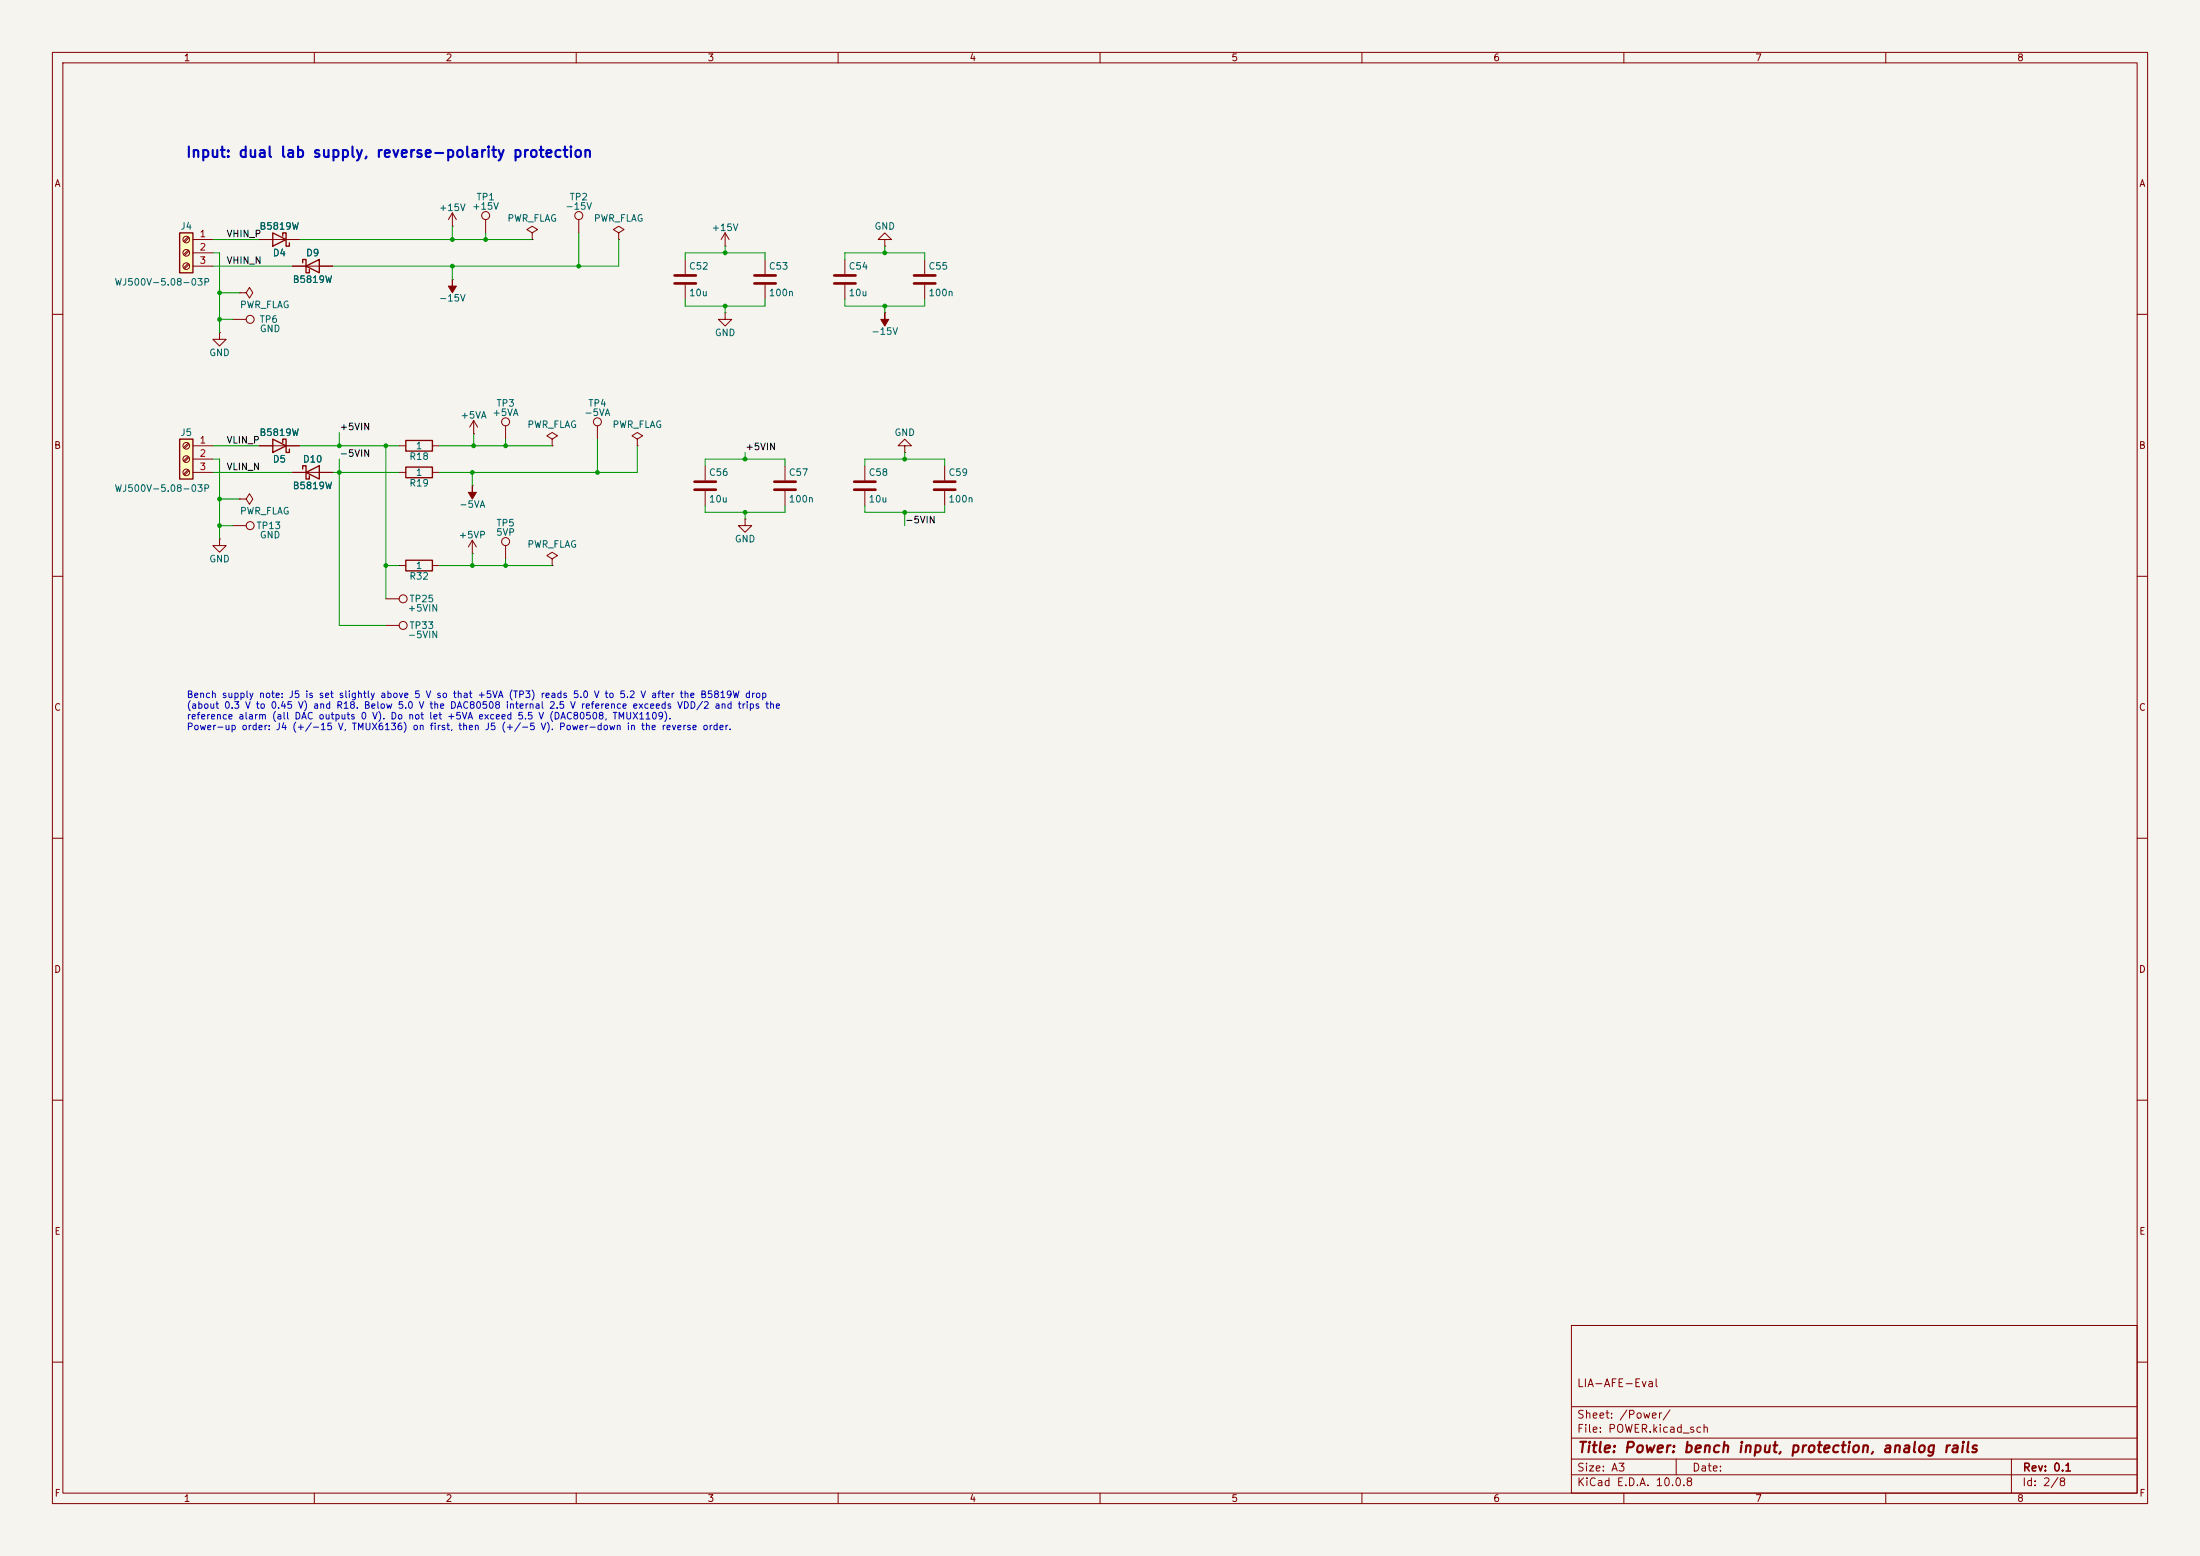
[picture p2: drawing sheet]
<svg xmlns="http://www.w3.org/2000/svg" width="420mm" height="297mm" viewBox="0 0 420 297" stroke-linecap="round" stroke-linejoin="round" font-family="sans-serif">
<path d="M0 0h420v297h-420z" fill="#f5f4ef" stroke="#f5f4ef" stroke-width=".19"/>
<g fill="none" stroke="#840000" stroke-width=".19">
<path d="M10 10h400v277h-400zM12 12h396v273h-396zM60 10v2M110 10v2M160 10v2M210 10v2M260 10v2M310 10v2M360 10v2M45.7 55.9h1.3l.6-1 .7 1-.7 1-.6-1M45.7 55.9h.1M49.5 45.7h7.6"/>
<path d="M55.9 50.8h7.6M86.4 53.3h.1M86.4 43.2h.1M86.4 40.6l-.8 1.3M86.4 40.6l.7 1.3M86.4 40.6v2.6M101.6 44.5l1-.7-1-.6-1 .6 1 .7v1.2M101.6 45.7h.1M118.1 44.5l-1-.7 1-.6 1 .6-1 .7v1.2M118.1 45.7h.1M130.8 49.5v2.8M130.8 54.4v2.8"/>
<path d="M138.4 59.7v1.3h1.3l-1.3 1.2-1.2-1.2h1.2M138.4 59.7h.1M138.4 47h.1M138.4 44.5l-.7 1.2M138.4 44.5l.8 1.2M138.4 44.5v2.5M146 49.5v2.8M146 54.4v2.8M161.3 49.5v2.8M161.3 54.4v2.8M168.9 59.7h.1M168.9 45.7h1.3l-1.3-1.2-1.3 1.2h1.3v1.3"/>
<path d="M168.9 47h.1M176.5 49.5v2.8M176.5 54.4v2.8M10 60h2M41.9 63.5v1.3h-1.3l1.3 1.2 1.3-1.2h-1.3M41.9 63.5h.1M44.4 61h2.6M408 60h2M45.7 95.3h1.3l.6-1.1 .7 1.1-.7 1-.6-1M45.7 95.3h.1M55.9 90.2h7.6M76.2 85.1h1.3"/>
<path d="M76.2 90.2h1.3M82.5 85.1h1.3M82.5 90.2h1.3M90.2 92.7h.1M90.4 82.8h.1M90.4 80.3l-.7 1.2M90.4 80.3l.8 1.2M90.4 80.3v2.5M96.5 81.3v2.5M105.4 83.8l1-.6-1-.6-1 .6 1 .6v1.3M105.4 85.1h.1M114 81.3v2.5"/>
<path d="M121.7 83.8l-1.1-.6 1.1-.6 1 .6-1 .6v1.3M121.7 85.1h.1M134.6 88.9v2.8M134.6 93.7v2.8M142.2 99.1v1.2h1.3l-1.3 1.3-1.2-1.3h1.2M142.2 99.1h.1M149.9 88.9v2.8M149.9 93.7v2.8M165.1 88.9v2.8M165.1 93.7v2.8M172.7 85.1h1.3l-1.3-1.3-1.3 1.3h1.3v1.3M172.7 86.4h.1"/>
<path d="M180.3 88.9v2.8M180.3 93.7v2.8M10 110h2M41.9 102.9v1.2h-1.3l1.3 1.3 1.3-1.3h-1.3M41.9 102.9h.1M44.4 100.3h2.6M73.7 114.3h2.5M73.7 119.4h2.5M76.2 108h1.3M82.5 108h1.3M90.2 105.7h.1M90.2 103.1l-.8 1.3"/>
<path d="M90.2 103.1l.7 1.3M90.2 103.1v2.6M96.5 104.1v2.6M105.4 106.7l1-.7-1-.6-1 .6 1 .7v1.3M105.4 108h.1M408 110h2M10 160h2M408 160h2M10 210h2M408 210h2M300 253h108v32h-108zM10 260h2"/>
<path d="M300 278.5h108M300 274.5h108M300 268.5h108M320 278.5v3M384 278.5v6.5M408 260h2M60 285v2M110 285v2M160 285v2M210 285v2M260 285v2M300 281.5h108"/>
<path d="M310 285v2M360 285v2"/>
<circle cx="47.8" cy="61" r=".76"/>
<circle cx="96.5" cy="80.5" r=".76"/>
<circle cx="114" cy="80.5" r=".76"/>
<circle cx="47.8" cy="100.3" r=".76"/>
<circle cx="77" cy="114.3" r=".76"/>
<circle cx="77" cy="119.4" r=".76"/>
<circle cx="96.5" cy="103.4" r=".76"/>
</g>
<g fill="none" stroke="#840000" stroke-width=".51">
<path d="M128.8 52.6h4M128.8 54.1h4M144 52.6h4.1M144 54.1h4.1M159.3 52.6h4M159.3 54.1h4M174.5 52.6h4.1M174.5 54.1h4.1M132.6 91.9h4.1M132.6 93.5h4.1M147.8 91.9h4.1M147.8 93.5h4.1"/>
<path d="M163.1 91.9h4M163.1 93.5h4M178.3 91.9h4.1M178.3 93.5h4.1"/>
</g>
<path d="M52.1 44.5l2.5 1.2-2.5 1.3zM54 45.1v-.6h.6v2.5h.6v-.6M57.8 50.2v-.7h.6v2.6h.7v-.7M58.4 50.8l2.6-1.3v2.6zM57.8 89.5v-.6h.6v2.5h.7v-.6M58.4 90.2l2.6-1.3v2.5zM77.5 84.1h5v2h-5zM77.5 89.2h5v2h-5zM77.5 106.9h5v2.1h-5z" fill="none" stroke="#840000" stroke-width=".25"/>
<g fill="#840000" stroke="#840000" stroke-width=".19">
<path d="M168.9 59.7v1.3h.8l-.8 1.2-.8-1.2h.8z"/>
<path d="M90.2 92.7v1.3h.7l-.7 1.3-.8-1.3h.8z"/>
<path d="M86.4 53.3v1.3h.7l-.7 1.3-.8-1.3h.8z"/>
</g>
<path d="M34.3 44.5h2.5v7.6h-2.5z" fill="#ffffc2"/>
<path d="M34.3 44.5h2.5v7.6h-2.5zM52.1 83.8l2.5 1.3-2.5 1.3zM54 84.5v-.7h.6v2.6h.6v-.7" fill="none" stroke="#840000" stroke-width=".25"/>
<g fill="none" stroke="#840000" stroke-width=".19">
<path d="M35.9 45.2l-.8 .9M35.9 47.8l-.8 .8M35.9 50.3l-.8 .8M36.1 45.4l-.9 .8M36.1 47.9l-.9 .9M36.1 50.5l-.9 .8M36.8 45.7h3.8M36.8 48.3h3.8M36.8 50.8h3.8M49.5 85.1h7.6"/>
<circle cx="35.6" cy="50.8" r=".63"/>
<circle cx="35.6" cy="48.3" r=".63"/>
<circle cx="35.6" cy="45.7" r=".63"/>
</g>
<path d="M34.3 83.8h2.5v7.6h-2.5z" fill="#ffffc2"/>
<path d="M34.3 83.8h2.5v7.6h-2.5z" fill="none" stroke="#840000" stroke-width=".25"/>
<g fill="none" stroke="#840000" stroke-width=".19">
<path d="M49.5 45.7h2.6M54.6 45.7h2.5M55.9 50.8h2.5M61 50.8h2.5M92.7 41.9v2.6M110.5 41.9v2.6M35.9 84.6l-.8 .8M35.9 87.1l-.8 .9M35.9 89.7l-.8 .8M36.1 84.8l-.9 .8M36.1 87.3l-.9 .8M36.1 89.8l-.9 .9"/>
<path d="M36.8 85.1h3.8M36.8 87.6h3.8M36.8 90.2h3.8M49.5 85.1h2.6M54.6 85.1h2.5M55.9 90.2h2.5M61 90.2h2.5"/>
<circle cx="92.7" cy="41.1" r=".76"/>
<circle cx="110.5" cy="41.1" r=".76"/>
<circle cx="35.6" cy="90.2" r=".63"/>
<circle cx="35.6" cy="85.1" r=".63"/>
<circle cx="35.6" cy="87.6" r=".63"/>
</g>
<g fill="none" stroke="#009600" stroke-width=".19">
<path d="M40.6 48.3h1.3v15.2M40.6 45.7h8.9M40.6 50.8h15.3M41.9 55.9h3.8M57.1 45.7h44.5M86.4 43.2v2.5M86.4 50.8v2.5M92.7 44.5v1.2M110.5 44.5v6.3M118.1 45.7v5.1h-54.6M130.8 57.2v1.2h15.2v-1.2M130.8 49.5v-1.2h15.2v1.2"/>
<path d="M138.4 47v1.3M138.4 58.4v1.3M161.3 49.5v-1.2h15.2v1.2M161.3 57.2v1.2h15.2v-1.2M168.9 47v1.3M168.9 58.4v1.3M41.9 61h2.5M40.6 87.6h1.3v15.3M40.6 90.2h15.3M40.6 85.1h8.9M41.9 95.3h3.8M57.1 85.1h19.1"/>
<path d="M63.5 90.2h12.7M64.8 82.6v2.5M64.8 87.6v31.8h8.9M73.7 85.1v29.2M83.8 85.1h21.6M90.2 90.2v2.5M90.4 82.8v2.3M96.5 83.8v1.3M114 83.8v6.4M121.7 85.1v5.1h-37.9M134.6 88.9v-1.3h15.3v1.3M134.6 96.5v1.3h15.3v-1.3"/>
<path d="M142.2 86.4v1.2M142.2 97.8v1.3M165.1 88.9v-1.3h15.2v1.3M165.1 96.5v1.3h15.2v-1.3M172.7 86.4v1.2M172.7 97.8v2.5M41.9 100.3h2.5M73.7 108h2.5M83.8 108h21.6M90.2 105.7v2.3M96.5 106.7v1.3"/>
</g>
<g fill="#009600">
<circle cx="41.9" cy="61" r=".46"/>
<circle cx="86.4" cy="45.7" r=".46"/>
<circle cx="92.7" cy="45.7" r=".46"/>
<circle cx="86.4" cy="50.8" r=".46"/>
<circle cx="41.9" cy="55.9" r=".46"/>
<circle cx="110.5" cy="50.8" r=".46"/>
<circle cx="142.2" cy="87.6" r=".46"/>
<circle cx="138.4" cy="58.4" r=".46"/>
<circle cx="142.2" cy="97.8" r=".46"/>
<circle cx="138.4" cy="48.3" r=".46"/>
<circle cx="73.7" cy="108" r=".46"/>
<circle cx="64.8" cy="90.2" r=".46"/>
<circle cx="73.7" cy="85.1" r=".46"/>
<circle cx="41.9" cy="100.3" r=".46"/>
<circle cx="41.9" cy="95.3" r=".46"/>
<circle cx="64.8" cy="85.1" r=".46"/>
<circle cx="168.9" cy="48.3" r=".46"/>
<circle cx="172.7" cy="97.8" r=".46"/>
<circle cx="168.9" cy="58.4" r=".46"/>
<circle cx="172.7" cy="87.6" r=".46"/>
<circle cx="96.5" cy="85.1" r=".46"/>
<circle cx="114" cy="90.2" r=".46"/>
<circle cx="90.2" cy="108" r=".46"/>
<circle cx="90.2" cy="90.2" r=".46"/>
<circle cx="90.4" cy="85.1" r=".46"/>
<circle cx="96.5" cy="108" r=".46"/>
</g>
<text font-size="2" fill="#0000c2" x="35.4" y="30.6">Input: dual lab supply, reverse-polarity protection</text>
<text font-size="2" fill="#840000" x="301" y="277.8">Title: Power: bench input, protection, analog rails</text>
<g font-size="1.5" fill="#840000">
<text x="300.9" y="265.1">LIA-AFE-Eval</text>
<text x="300.9" y="273.8">File: POWER.kicad_sch</text>
<text x="300.9" y="271.1">Sheet: /Power/</text>
<text x="300.9" y="281.2">Size: A3</text>
<text x="322.9" y="281.2">Date:</text>
<text x="386" y="281.2">Rev: 0.1</text>
<text x="300.9" y="284">KiCad E.D.A. 10.0.8</text>
<text x="385.9" y="284">Id: 2/8</text>
</g>
<g font-size="1.3" fill="#840000">
<text x="35" y="12">1</text>
<text x="85" y="12">2</text>
<text x="135" y="12">3</text>
<text x="185" y="12">4</text>
<text x="235" y="12">5</text>
<text x="285" y="12">6</text>
<text x="335" y="12">7</text>
<text x="385" y="12">8</text>
<text x="10.3" y="36">A</text>
<text x="408.3" y="36">A</text>
<text x="10.2" y="86">B</text>
<text x="408.2" y="86">B</text>
<text x="10.2" y="136">C</text>
<text x="408.2" y="136">C</text>
<text x="10.2" y="186">D</text>
<text x="408.2" y="186">D</text>
<text x="10.3" y="236">E</text>
<text x="408.3" y="236">E</text>
<text x="10.3" y="286">F</text>
<text x="35" y="287">1</text>
<text x="85" y="287">2</text>
<text x="135" y="287">3</text>
<text x="185" y="287">4</text>
<text x="235" y="287">5</text>
<text x="285" y="287">6</text>
<text x="335" y="287">7</text>
<text x="385" y="287">8</text>
<text x="408.3" y="286">F</text>
</g>
<g font-size="1.3" fill="#006464">
<text x="83.7" y="40.6">+15V</text>
<text x="90" y="40.3">+15V</text>
<text x="90.9" y="38.6">TP1</text>
<text x="107.8" y="40.3">-15V</text>
<text x="108.6" y="38.6">TP2</text>
<text x="34.3" y="44.1">J4</text>
<text x="49.4" y="44.1">B5819W</text>
<text x="96.8" y="42.6">PWR_FLAG</text>
<text x="113.3" y="42.6">PWR_FLAG</text>
<text x="135.8" y="44.4">+15V</text>
<text x="166.8" y="44.1">GND</text>
<text x="52" y="49.2">D4</text>
<text x="58.3" y="49.2">D9</text>
<text x="131.4" y="51.8">C52</text>
<text x="146.7" y="51.8">C53</text>
<text x="161.9" y="51.8">C54</text>
<text x="177.1" y="51.8">C55</text>
<text x="21.8" y="54.8">WJ500V-5.08-03P</text>
<text x="45.7" y="59.1">PWR_FLAG</text>
<text x="55.8" y="54.3">B5819W</text>
<text x="83.7" y="57.9">-15V</text>
<text x="131.4" y="56.8">10u</text>
<text x="146.7" y="56.8">100n</text>
<text x="161.9" y="56.8">10u</text>
<text x="177.1" y="56.8">100n</text>
<text x="49.5" y="61.9">TP6</text>
<text x="49.5" y="63.7">GND</text>
<text x="136.4" y="64.5">GND</text>
<text x="166.2" y="64.2">-15V</text>
<text x="39.8" y="68.3">GND</text>
<text x="94.7" y="77.9">TP3</text>
<text x="112.2" y="77.9">TP4</text>
<text x="34.3" y="83.5">J5</text>
<text x="49.4" y="83.5">B5819W</text>
<text x="87.8" y="80.2">+5VA</text>
<text x="93.9" y="79.7">+5VA</text>
<text x="100.6" y="82">PWR_FLAG</text>
<text x="111.4" y="79.7">-5VA</text>
<text x="116.8" y="82">PWR_FLAG</text>
<text x="170.7" y="83.5">GND</text>
<text x="52" y="88.6">D5</text>
<text x="57.7" y="88.6">D10</text>
<text x="78" y="88.1">R18</text>
<text x="79.3" y="86.1">1</text>
<text x="21.8" y="94.2">WJ500V-5.08-03P</text>
<text x="55.8" y="93.7">B5819W</text>
<text x="78" y="93.2">R19</text>
<text x="79.3" y="91.1">1</text>
<text x="135.2" y="91.1">C56</text>
<text x="150.5" y="91.1">C57</text>
<text x="165.7" y="91.1">C58</text>
<text x="181" y="91.1">C59</text>
<text x="45.7" y="98.5">PWR_FLAG</text>
<text x="48.9" y="101.3">TP13</text>
<text x="87.6" y="97.2">-5VA</text>
<text x="94.7" y="100.8">TP5</text>
<text x="135.2" y="96.2">10u</text>
<text x="150.5" y="96.2">100n</text>
<text x="165.7" y="96.2">10u</text>
<text x="181" y="96.2">100n</text>
<text x="39.8" y="107.6">GND</text>
<text x="49.5" y="103.1">GND</text>
<text x="87.5" y="103.1">+5VP</text>
<text x="94.6" y="102.6">5VP</text>
<text x="100.6" y="104.8">PWR_FLAG</text>
<text x="140.2" y="103.8">GND</text>
<text x="78" y="110.9">R32</text>
<text x="79.3" y="108.9">1</text>
<text x="77.7" y="117">+5VIN</text>
<text x="78.1" y="115.3">TP25</text>
<text x="77.7" y="122.1">-5VIN</text>
<text x="78.1" y="120.3">TP33</text>
</g>
<g font-size="1.3" fill="#a90000">
<text x="38" y="45.6">1</text>
<text x="38" y="48.1">2</text>
<text x="38" y="50.7">3</text>
<text x="38" y="85">1</text>
<text x="38" y="87.5">2</text>
<text x="38" y="90">3</text>
</g>
<g font-size="1.3" fill="#0f0f0f">
<text x="43.2" y="45.6">VHIN_P</text>
<text x="43.2" y="50.7">VHIN_N</text>
<text x="64.7" y="82.4">+5VIN</text>
<text x="43.2" y="85">VLIN_P</text>
<text x="64.7" y="87.5">-5VIN</text>
<text x="142.2" y="86.2">+5VIN</text>
<text x="43.2" y="90">VLIN_N</text>
<text x="172.7" y="100.2">-5VIN</text>
</g>
<g font-size="1.3" fill="#0000c2">
<text x="35.5" y="133.5">Bench supply note: J5 is set slightly above 5 V so that +5VA (TP3) reads 5.0 V to 5.2 V after the B5819W drop</text>
<text x="35.5" y="135.6">(about 0.3 V to 0.45 V) and R18. Below 5.0 V the DAC80508 internal 2.5 V reference exceeds VDD/2 and trips the</text>
<text x="35.5" y="137.6">reference alarm (all DAC outputs 0 V). Do not let +5VA exceed 5.5 V (DAC80508, TMUX1109).</text>
<text x="35.5" y="139.7">Power-up order: J4 (+/-15 V, TMUX6136) on first, then J5 (+/-5 V). Power-down in the reverse order.</text>
</g>
</svg>
